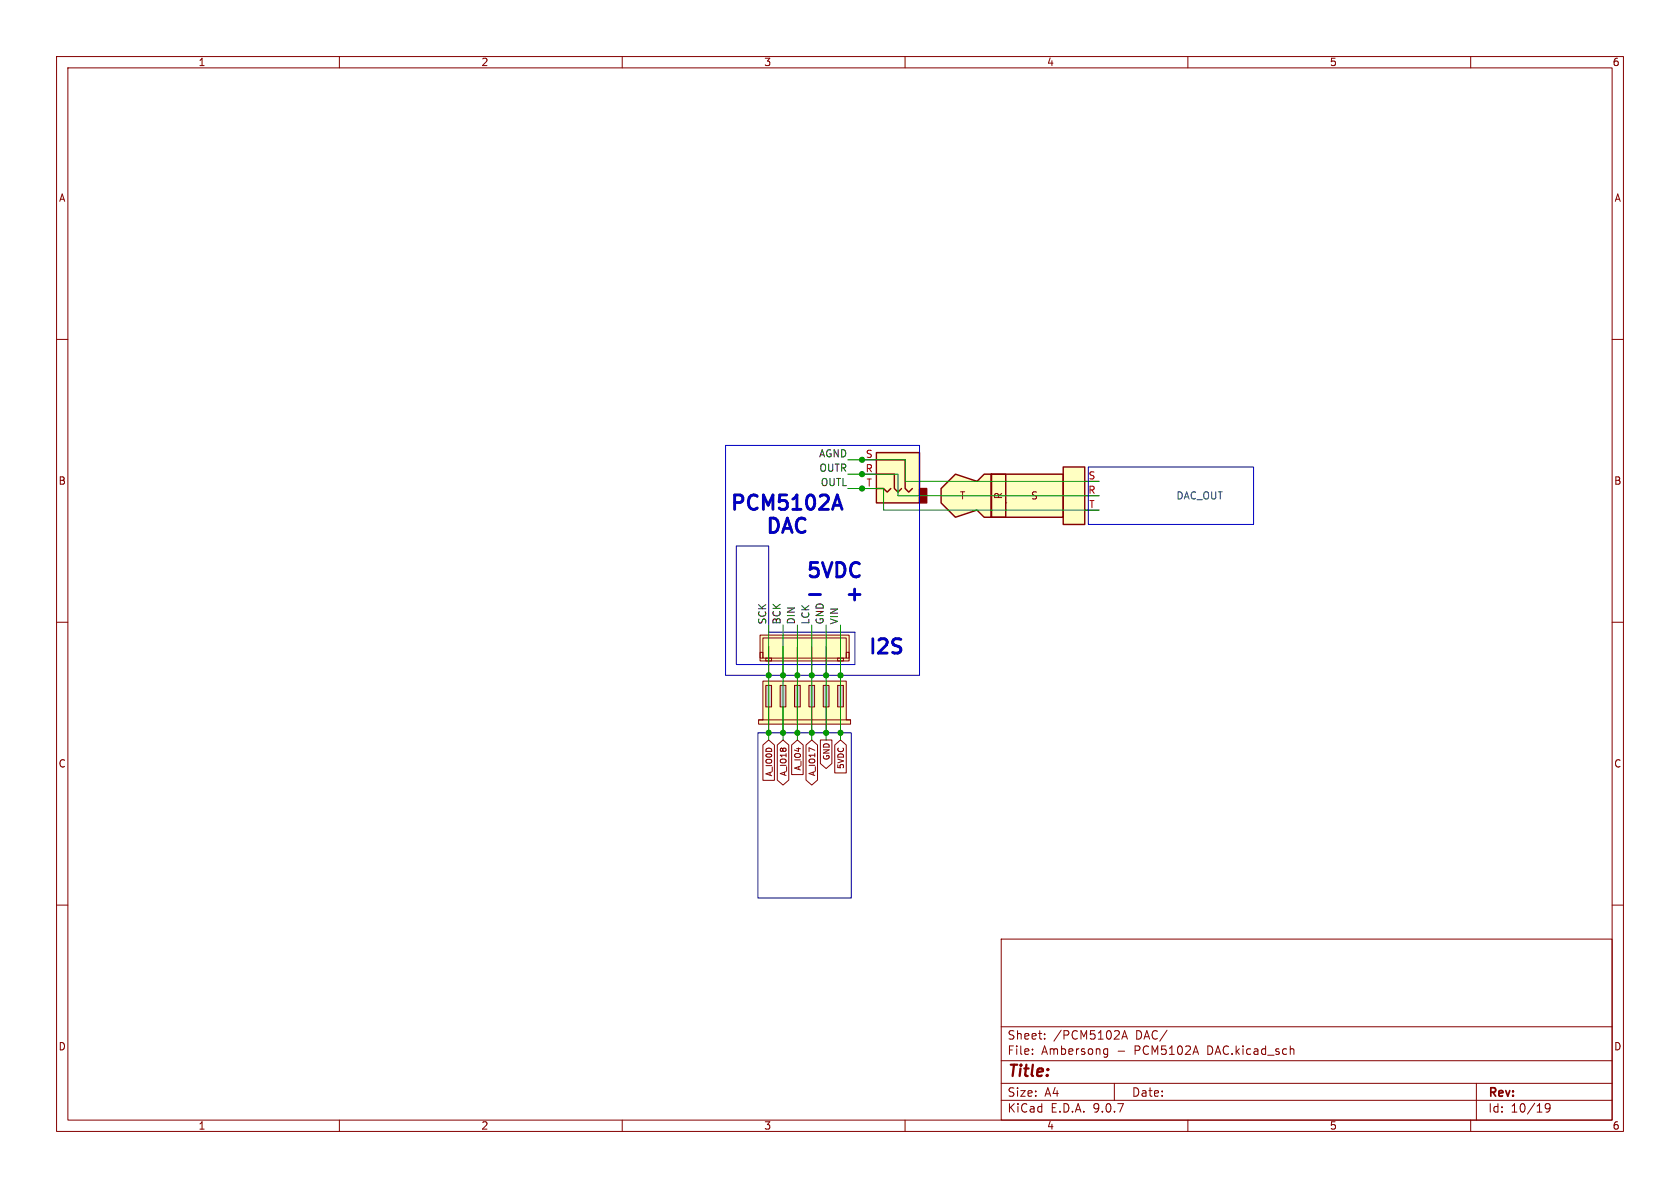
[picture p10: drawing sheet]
(kicad_sch
 (version 20250114)
 (generator "eeschema")
 (generator_version "9.0")
 (paper "A4")
 (lib_symbols
  (symbol "Connector_Audio:AudioJack3" (exclude_from_sim no) (in_bom yes) (on_board yes)
   (property "Reference" "J" (at 0 8.89 0) (effects (font (size 1.27 1.27))))
   (property "Value" "AudioJack3" (at 0 6.35 0) (effects (font (size 1.27 1.27))))
   (property "Footprint" "" (at 0 0 0) (effects (font (size 1.27 1.27)) (hide yes)))
   (property "Datasheet" "~" (at 0 0 0) (effects (font (size 1.27 1.27)) (hide yes)))
   (property "Description" "Audio Jack, 3 Poles (Stereo / TRS)" (at 0 0 0) (effects (font (size 1.27 1.27)) (hide yes)))
   (symbol "AudioJack3_0_1"
    (rectangle (start -5.08 -5.08) (end -6.35 -2.54) (stroke (width 0.254) (type default)) (fill (type outline)))
    (polyline (pts (xy -1.905 -2.54) (xy -1.27 -3.175) (xy -0.635 -2.54) (xy -0.635 0) (xy 2.54 0)) (stroke (width 0.254) (type default)) (fill (type none)))
    (polyline (pts (xy 0 -2.54) (xy 0.635 -3.175) (xy 1.27 -2.54) (xy 2.54 -2.54)) (stroke (width 0.254) (type default)) (fill (type none)))
    (rectangle (start 2.54 3.81) (end -5.08 -5.08) (stroke (width 0.254) (type default)) (fill (type background)))
    (polyline (pts (xy 2.54 2.54) (xy -2.54 2.54) (xy -2.54 -2.54) (xy -3.175 -3.175) (xy -3.81 -2.54)) (stroke (width 0.254) (type default)) (fill (type none))))
   (symbol "AudioJack3_1_1"
    (pin passive line (at 5.08 2.54 180) (length 2.54) (name "~" (effects (font (size 1.27 1.27)))) (number "S" (effects (font (size 1.27 1.27)))))
    (pin passive line (at 5.08 0 180) (length 2.54) (name "~" (effects (font (size 1.27 1.27)))) (number "R" (effects (font (size 1.27 1.27)))))
    (pin passive line (at 5.08 -2.54 180) (length 2.54) (name "~" (effects (font (size 1.27 1.27)))) (number "T" (effects (font (size 1.27 1.27))))))
   (embedded_fonts no))
  (symbol "Connector_Audio:AudioPlug3" (exclude_from_sim no) (in_bom yes) (on_board yes)
   (property "Reference" "J" (at 1.27 6.35 0) (effects (font (size 1.27 1.27))))
   (property "Value" "AudioPlug3" (at 1.27 -6.35 0) (effects (font (size 1.27 1.27))))
   (property "Footprint" "" (at 2.54 -1.27 0) (effects (font (size 1.27 1.27)) (hide yes)))
   (property "Datasheet" "~" (at 2.54 -1.27 0) (effects (font (size 1.27 1.27)) (hide yes)))
   (property "Description" "Audio Jack, 3 Poles (Stereo / TRS)" (at 0 0 0) (effects (font (size 1.27 1.27)) (hide yes)))
   (symbol "AudioPlug3_0_0"
    (text "R" (at -2.54 0 900) (effects (font (size 1.27 1.27)))))
   (symbol "AudioPlug3_0_1"
    (rectangle (start -3.81 3.81) (end -1.27 -3.81) (stroke (width 0.254) (type default)) (fill (type none)))
    (rectangle (start -1.27 -1.27) (end -1.27 -1.27) (stroke (width 0) (type default)) (fill (type none))))
   (symbol "AudioPlug3_1_0"
    (text "T" (at -8.89 0 0) (effects (font (size 1.27 1.27))))
    (text "S" (at 3.81 0 0) (effects (font (size 1.27 1.27)))))
   (symbol "AudioPlug3_1_1"
    (rectangle (start -3.81 3.81) (end 8.89 -3.81) (stroke (width 0.254) (type default)) (fill (type background)))
    (polyline (pts (xy -3.81 3.81) (xy -5.08 3.81) (xy -6.35 2.54) (xy -10.16 3.81) (xy -12.7 1.27) (xy -12.7 -1.27) (xy -10.16 -3.81) (xy -6.35 -2.54) (xy -5.08 -3.81) (xy -3.81 -3.81) (xy -3.81 3.81)) (stroke (width 0.254) (type default)) (fill (type background)))
    (rectangle (start 12.7 5.08) (end 8.89 -5.08) (stroke (width 0.254) (type default)) (fill (type background)))
    (pin passive line (at 15.24 2.54 180) (length 2.54) (name "~" (effects (font (size 1.27 1.27)))) (number "S" (effects (font (size 1.27 1.27)))))
    (pin passive line (at 15.24 0 180) (length 2.54) (name "~" (effects (font (size 1.27 1.27)))) (number "R" (effects (font (size 1.27 1.27)))))
    (pin passive line (at 15.24 -2.54 180) (length 2.54) (name "~" (effects (font (size 1.27 1.27)))) (number "T" (effects (font (size 1.27 1.27))))))
   (embedded_fonts no))
  (symbol "Mine:JST_XH_6_PINS" (exclude_from_sim no) (in_bom yes) (on_board yes)
   (property "Reference" "U" (at 0 0 0) (effects (font (size 1.27 1.27)) (hide yes)))
   (property "Value" "" (at 0 0 0) (effects (font (size 1.27 1.27))))
   (property "Footprint" "" (at 0 0 0) (effects (font (size 1.27 1.27)) (hide yes)))
   (property "Datasheet" "" (at 0 0 0) (effects (font (size 1.27 1.27)) (hide yes)))
   (property "Description" "" (at 0 0 0) (effects (font (size 1.27 1.27)) (hide yes)))
   (symbol "JST_XH_6_PINS_0_1"
    (rectangle (start -7.874 2.032) (end -7.366 1.016) (stroke (width 0) (type default)) (fill (type none)))
    (rectangle (start -7.366 2.032) (end 7.366 -1.524) (stroke (width 0) (type default)) (fill (type none)))
    (rectangle (start -6.858 2.54) (end -5.842 2.032) (stroke (width 0) (type default)) (fill (type none)))
    (rectangle (start 5.842 2.54) (end 6.858 2.032) (stroke (width 0) (type default)) (fill (type none)))
    (rectangle (start 7.366 2.032) (end 7.874 1.016) (stroke (width 0) (type default)) (fill (type none))))
   (symbol "JST_XH_6_PINS_1_1"
    (rectangle (start -7.874 2.54) (end 7.874 -2.032) (stroke (width 0) (type solid)) (fill (type color) (color 255 255 194 1)))
    (pin power_in line (at -6.35 5.08 270) (length 5.08) (name "" (effects (font (size 1.27 1.27)))) (number "" (effects (font (size 1.27 1.27)))))
    (pin power_in line (at -3.81 5.08 270) (length 5.08) (name "" (effects (font (size 1.27 1.27)))) (number "" (effects (font (size 1.27 1.27)))))
    (pin power_in line (at -1.27 5.08 270) (length 5.08) (name "" (effects (font (size 1.27 1.27)))) (number "" (effects (font (size 1.27 1.27)))))
    (pin power_in line (at 1.27 5.08 270) (length 5.08) (name "" (effects (font (size 1.27 1.27)))) (number "" (effects (font (size 1.27 1.27)))))
    (pin power_in line (at 3.81 5.08 270) (length 5.08) (name "" (effects (font (size 1.27 1.27)))) (number "" (effects (font (size 1.27 1.27)))))
    (pin power_in line (at 6.35 5.08 270) (length 5.08) (name "" (effects (font (size 1.27 1.27)))) (number "" (effects (font (size 1.27 1.27))))))
   (embedded_fonts no))
  (symbol "Mine:JST_XH_6_PINS_JACK" (exclude_from_sim no) (in_bom yes) (on_board yes)
   (property "Reference" "U" (at 0 0 0) (effects (font (size 1.27 1.27)) (hide yes)))
   (property "Value" "" (at 0 0 0) (effects (font (size 1.27 1.27))))
   (property "Footprint" "" (at 0 0 0) (effects (font (size 1.27 1.27)) (hide yes)))
   (property "Datasheet" "" (at 0 0 0) (effects (font (size 1.27 1.27)) (hide yes)))
   (property "Description" "" (at 0 0 0) (effects (font (size 1.27 1.27)) (hide yes)))
   (symbol "JST_XH_6_PINS_JACK_0_1"
    (polyline (pts (xy -8.128 -2.794) (xy 8.128 -2.794)) (stroke (width 0) (type default)) (fill (type none))))
   (symbol "JST_XH_6_PINS_JACK_1_1"
    (polyline (pts (xy -7.366 -2.794) (xy -7.366 4.064) (xy 7.366 4.064) (xy 7.366 -2.794) (xy 8.128 -2.794) (xy 8.128 -3.556) (xy -8.128 -3.556) (xy -8.128 -2.794) (xy -7.366 -2.794)) (stroke (width 0) (type solid)) (fill (type color) (color 255 255 194 1)))
    (rectangle (start -6.858 3.302) (end -5.842 -0.508) (stroke (width 0) (type solid)) (fill (type color) (color 194 194 194 1)))
    (rectangle (start -4.318 3.302) (end -3.302 -0.508) (stroke (width 0) (type solid)) (fill (type color) (color 194 194 194 1)))
    (rectangle (start -1.778 3.302) (end -0.762 -0.508) (stroke (width 0) (type solid)) (fill (type color) (color 194 194 194 1)))
    (rectangle (start 0.762 3.302) (end 1.778 -0.508) (stroke (width 0) (type solid)) (fill (type color) (color 194 194 194 1)))
    (rectangle (start 3.302 3.302) (end 4.318 -0.508) (stroke (width 0) (type solid)) (fill (type color) (color 194 194 194 1)))
    (rectangle (start 5.842 3.302) (end 6.858 -0.508) (stroke (width 0) (type solid)) (fill (type color) (color 194 194 194 1)))
    (pin power_in line (at -6.35 -5.08 90) (length 4.572) (name "" (effects (font (size 1.27 1.27)))) (number "" (effects (font (size 1.27 1.27)))))
    (pin power_in line (at -3.81 -5.08 90) (length 4.572) (name "" (effects (font (size 1.27 1.27)))) (number "" (effects (font (size 1.27 1.27)))))
    (pin power_in line (at -1.27 -5.08 90) (length 4.572) (name "" (effects (font (size 1.27 1.27)))) (number "" (effects (font (size 1.27 1.27)))))
    (pin power_in line (at 1.27 -5.08 90) (length 4.572) (name "" (effects (font (size 1.27 1.27)))) (number "" (effects (font (size 1.27 1.27)))))
    (pin power_in line (at 3.81 -5.08 90) (length 4.572) (name "" (effects (font (size 1.27 1.27)))) (number "" (effects (font (size 1.27 1.27)))))
    (pin power_in line (at 6.35 -5.08 90) (length 4.572) (name "" (effects (font (size 1.27 1.27)))) (number "" (effects (font (size 1.27 1.27))))))
   (embedded_fonts no)))
 (rectangle
  (start 128.27 78.74)
  (end 162.56 119.38)
  (stroke (width 0) (type default))
  (fill (type none)))
 (rectangle
  (start 133.985 129.54)
  (end 150.495 158.75)
  (stroke (width 0) (type default))
  (fill (type none)))
 (rectangle
  (start 192.405 82.55)
  (end 221.615 92.71)
  (stroke (width 0) (type default))
  (fill (type none)))
 (text "5VDC\n-  +"
  (exclude_from_sim no)
  (at 147.574 103.124 0)
  (effects (font (size 2.54 2.54) (thickness 0.508)
    (bold yes))))
 (text "PCM5102A\nDAC"
  (exclude_from_sim no)
  (at 139.192 91.186 0)
  (effects (font (size 2.54 2.54) (thickness 0.508)
    (bold yes))))
 (text "I2S"
  (exclude_from_sim no)
  (at 156.718 114.554 0)
  (effects (font (size 2.54 2.54) (thickness 0.508)
    (bold yes))))
 (junction
  (at 148.59 129.54)
  (diameter 0)
  (color 0 0 0 0))
 (junction
  (at 146.05 129.54)
  (diameter 0)
  (color 0 0 0 0))
 (junction
  (at 143.51 129.54)
  (diameter 0)
  (color 0 0 0 0))
 (junction
  (at 140.97 129.54)
  (diameter 0)
  (color 0 0 0 0))
 (junction
  (at 152.4 81.28)
  (diameter 0)
  (color 0 0 0 0))
 (junction
  (at 152.4 83.82)
  (diameter 0)
  (color 0 0 0 0))
 (junction
  (at 152.4 86.36)
  (diameter 0)
  (color 0 0 0 0))
 (junction
  (at 138.43 129.54)
  (diameter 0)
  (color 0 0 0 0))
 (junction
  (at 143.51 119.38)
  (diameter 0)
  (color 0 0 0 0))
 (junction
  (at 148.59 119.38)
  (diameter 0)
  (color 0 0 0 0))
 (junction
  (at 146.05 119.38)
  (diameter 0)
  (color 0 0 0 0))
 (junction
  (at 140.97 119.38)
  (diameter 0)
  (color 0 0 0 0))
 (junction
  (at 135.89 119.38)
  (diameter 0)
  (color 0 0 0 0))
 (junction
  (at 135.89 129.54)
  (diameter 0)
  (color 0 0 0 0))
 (junction
  (at 138.43 119.38)
  (diameter 0)
  (color 0 0 0 0))
 (wire
  (pts (xy 138.43 119.38) (xy 138.43 129.54))
  (stroke (width 0) (type default)))
 (wire
  (pts (xy 149.86 81.28) (xy 152.4 81.28))
  (stroke (width 0) (type default)))
 (wire
  (pts (xy 135.89 129.54) (xy 135.89 130.81))
  (stroke (width 0) (type default)))
 (wire
  (pts (xy 149.86 86.36) (xy 152.4 86.36))
  (stroke (width 0) (type default)))
 (wire
  (pts (xy 148.59 129.54) (xy 148.59 130.81))
  (stroke (width 0) (type default)))
 (wire
  (pts (xy 143.51 119.38) (xy 143.51 129.54))
  (stroke (width 0) (type default)))
 (wire
  (pts (xy 152.4 83.82) (xy 158.75 83.82))
  (stroke (width 0) (type default)))
 (wire
  (pts (xy 148.59 119.38) (xy 148.59 129.54))
  (stroke (width 0) (type default)))
 (wire
  (pts (xy 148.59 110.49) (xy 148.59 119.38))
  (stroke (width 0) (type default)))
 (wire
  (pts (xy 140.97 119.38) (xy 140.97 129.54))
  (stroke (width 0) (type default)))
 (wire
  (pts (xy 194.31 87.63) (xy 158.75 87.63))
  (stroke (width 0) (type default)))
 (polyline
  (pts (xy 135.89 96.52) (xy 135.89 111.76))
  (stroke (width 0) (type default)))
 (wire
  (pts (xy 135.89 119.38) (xy 135.89 129.54))
  (stroke (width 0) (type default)))
 (wire
  (pts (xy 143.51 129.54) (xy 143.51 130.81))
  (stroke (width 0) (type default)))
 (wire
  (pts (xy 135.89 110.49) (xy 135.89 119.38))
  (stroke (width 0) (type default)))
 (wire
  (pts (xy 152.4 86.36) (xy 156.21 86.36))
  (stroke (width 0) (type default)))
 (polyline
  (pts (xy 135.89 111.76) (xy 151.13 111.76))
  (stroke (width 0) (type default)))
 (polyline
  (pts (xy 151.13 117.475) (xy 130.175 117.475))
  (stroke (width 0) (type default)))
 (wire
  (pts (xy 146.05 129.54) (xy 146.05 130.81))
  (stroke (width 0) (type default)))
 (wire
  (pts (xy 160.02 85.09) (xy 160.02 81.28))
  (stroke (width 0) (type default)))
 (wire
  (pts (xy 149.86 83.82) (xy 152.4 83.82))
  (stroke (width 0) (type default)))
 (wire
  (pts (xy 160.02 85.09) (xy 194.31 85.09))
  (stroke (width 0) (type default)))
 (polyline
  (pts (xy 151.13 111.76) (xy 151.13 117.475))
  (stroke (width 0) (type default)))
 (polyline
  (pts (xy 130.175 96.52) (xy 135.89 96.52))
  (stroke (width 0) (type default)))
 (wire
  (pts (xy 140.97 110.49) (xy 140.97 119.38))
  (stroke (width 0) (type default)))
 (wire
  (pts (xy 146.05 110.49) (xy 146.05 119.38))
  (stroke (width 0) (type default)))
 (wire
  (pts (xy 146.05 119.38) (xy 146.05 129.54))
  (stroke (width 0) (type default)))
 (wire
  (pts (xy 138.43 110.49) (xy 138.43 119.38))
  (stroke (width 0) (type default)))
 (wire
  (pts (xy 140.97 129.54) (xy 140.97 130.81))
  (stroke (width 0) (type default)))
 (polyline
  (pts (xy 130.175 117.475) (xy 130.175 96.52))
  (stroke (width 0) (type default)))
 (wire
  (pts (xy 138.43 129.54) (xy 138.43 130.81))
  (stroke (width 0) (type default)))
 (wire
  (pts (xy 143.51 110.49) (xy 143.51 119.38))
  (stroke (width 0) (type default)))
 (wire
  (pts (xy 158.75 83.82) (xy 158.75 87.63))
  (stroke (width 0) (type default)))
 (wire
  (pts (xy 152.4 81.28) (xy 160.02 81.28))
  (stroke (width 0) (type default)))
 (wire
  (pts (xy 194.31 90.17) (xy 156.21 90.17))
  (stroke (width 0) (type default)))
 (wire
  (pts (xy 156.21 86.36) (xy 156.21 90.17))
  (stroke (width 0) (type default)))
 (label "DIN"
  (at 140.97 110.49 90)
  (effects (font (size 1.27 1.27)) (justify left bottom)))
 (label "LCK"
  (at 143.51 110.49 90)
  (effects (font (size 1.27 1.27)) (justify left bottom)))
 (label "VIN"
  (at 148.59 110.49 90)
  (effects (font (size 1.27 1.27)) (justify left bottom)))
 (label "SCK"
  (at 135.89 110.49 90)
  (effects (font (size 1.27 1.27)) (justify left bottom)))
 (label "OUTL"
  (at 149.86 86.36 180)
  (effects (font (size 1.27 1.27)) (justify right bottom)))
 (label "OUTR"
  (at 149.86 83.82 180)
  (effects (font (size 1.27 1.27)) (justify right bottom)))
 (label "BCK"
  (at 138.43 110.49 90)
  (effects (font (size 1.27 1.27)) (justify left bottom)))
 (label "AGND"
  (at 149.86 81.28 180)
  (effects (font (size 1.27 1.27)) (justify right bottom)))
 (label "GND"
  (at 146.05 110.49 90)
  (effects (font (size 1.27 1.27)) (justify left bottom)))
 (global_label "A_IO18"
  (shape bidirectional)
  (at 138.43 130.81 270)
  (fields_autoplaced yes)
  (effects (font (size 1.016 1.016)) (justify right))
  (property "Intersheetrefs" "${INTERSHEET_REFS}" (at 138.43 139.2153 90) (effects (font (size 1.27 1.27)) (justify right) (hide yes))))
 (global_label "A_IO0D"
  (shape input)
  (at 135.89 130.81 270)
  (fields_autoplaced yes)
  (effects (font (size 1.016 1.016)) (justify right))
  (property "Intersheetrefs" "${INTERSHEET_REFS}" (at 135.89 138.3747 90) (effects (font (size 1.27 1.27)) (justify right) (hide yes))))
 (global_label "5VDC"
  (shape input)
  (at 148.59 130.81 270)
  (fields_autoplaced yes)
  (effects (font (size 1.016 1.016)) (justify right))
  (property "Intersheetrefs" "${INTERSHEET_REFS}" (at 148.59 137.0684 90) (effects (font (size 1.27 1.27)) (justify right) (hide yes))))
 (global_label "A_IO17"
  (shape bidirectional)
  (at 143.51 130.81 270)
  (fields_autoplaced yes)
  (effects (font (size 1.016 1.016)) (justify right))
  (property "Intersheetrefs" "${INTERSHEET_REFS}" (at 143.51 139.2153 90) (effects (font (size 1.27 1.27)) (justify right) (hide yes))))
 (global_label "A_IO4"
  (shape input)
  (at 140.97 130.81 270)
  (fields_autoplaced yes)
  (effects (font (size 1.016 1.016)) (justify right))
  (property "Intersheetrefs" "${INTERSHEET_REFS}" (at 140.97 137.3587 90) (effects (font (size 1.27 1.27)) (justify right) (hide yes))))
 (global_label "GND"
  (shape output)
  (at 146.05 130.81 270)
  (fields_autoplaced yes)
  (effects (font (size 1.016 1.016)) (justify right))
  (property "Intersheetrefs" "${INTERSHEET_REFS}" (at 146.05 136.2943 90) (effects (font (size 1.27 1.27)) (justify right) (hide yes))))
 (symbol
  (lib_id "Mine:JST_XH_6_PINS")
  (at 142.24 114.3 180)
  (unit 1)
  (exclude_from_sim no)
  (in_bom yes)
  (on_board yes)
  (dnp no)
  (fields_autoplaced yes)
  (property "Reference" "U13" (at 142.24 114.3 0) (effects (font (size 1.27 1.27)) (hide yes)))
  (property "Value" "~" (at 142.24 110.49 0) (effects (font (size 1.27 1.27)) (hide yes)))
  (property "Footprint" "" (at 142.24 114.3 0) (effects (font (size 1.27 1.27)) (hide yes)))
  (property "Datasheet" "" (at 142.24 114.3 0) (effects (font (size 1.27 1.27)) (hide yes)))
  (property "Description" "" (at 142.24 114.3 0) (effects (font (size 1.27 1.27)) (hide yes)))
  (pin "")
  (pin "")
  (pin "")
  (pin "")
  (pin "")
  (pin ""))
 (symbol
  (lib_id "Connector_Audio:AudioJack3")
  (at 157.48 83.82 0)
  (mirror y)
  (unit 1)
  (exclude_from_sim no)
  (in_bom yes)
  (on_board yes)
  (dnp no)
  (property "Reference" "J43" (at 159.385 74.93 0) (effects (font (size 1.27 1.27)) (hide yes)))
  (property "Value" "AudioJack3" (at 159.385 77.47 0) (effects (font (size 1.27 1.27)) (hide yes)))
  (property "Footprint" "" (at 157.48 83.82 0) (effects (font (size 1.27 1.27)) (hide yes)))
  (property "Datasheet" "~" (at 157.48 83.82 0) (effects (font (size 1.27 1.27)) (hide yes)))
  (property "Description" "Audio Jack, 3 Poles (Stereo / TRS)" (at 157.48 83.82 0) (effects (font (size 1.27 1.27)) (hide yes)))
  (pin "T")
  (pin "S")
  (pin "R"))
 (symbol
  (lib_id "Connector_Audio:AudioPlug3")
  (at 179.07 87.63 0)
  (unit 1)
  (exclude_from_sim no)
  (in_bom yes)
  (on_board yes)
  (dnp no)
  (property "Reference" "J40" (at 179.07 77.47 0) (effects (font (size 1.27 1.27)) (hide yes)))
  (property "Value" "DAC_OUT" (at 212.09 87.63 0) (effects (font (size 1.27 1.27))))
  (property "Footprint" "" (at 181.61 88.9 0) (effects (font (size 1.27 1.27)) (hide yes)))
  (property "Datasheet" "~" (at 181.61 88.9 0) (effects (font (size 1.27 1.27)) (hide yes)))
  (property "Description" "Audio Jack, 3 Poles (Stereo / TRS)" (at 179.07 87.63 0) (effects (font (size 1.27 1.27)) (hide yes)))
  (pin "T")
  (pin "R")
  (pin "S"))
 (symbol
  (lib_id "Mine:JST_XH_6_PINS_JACK")
  (at 142.24 124.46 0)
  (unit 1)
  (exclude_from_sim no)
  (in_bom yes)
  (on_board yes)
  (dnp no)
  (fields_autoplaced yes)
  (property "Reference" "U14" (at 142.24 124.46 0) (effects (font (size 1.27 1.27)) (hide yes)))
  (property "Value" "~" (at 151.13 124.2059 0) (effects (font (size 1.27 1.27)) (justify left) (hide yes)))
  (property "Footprint" "" (at 142.24 124.46 0) (effects (font (size 1.27 1.27)) (hide yes)))
  (property "Datasheet" "" (at 142.24 124.46 0) (effects (font (size 1.27 1.27)) (hide yes)))
  (property "Description" "" (at 142.24 124.46 0) (effects (font (size 1.27 1.27)) (hide yes)))
  (pin "")
  (pin "")
  (pin "")
  (pin "")
  (pin "")
  (pin "")))
